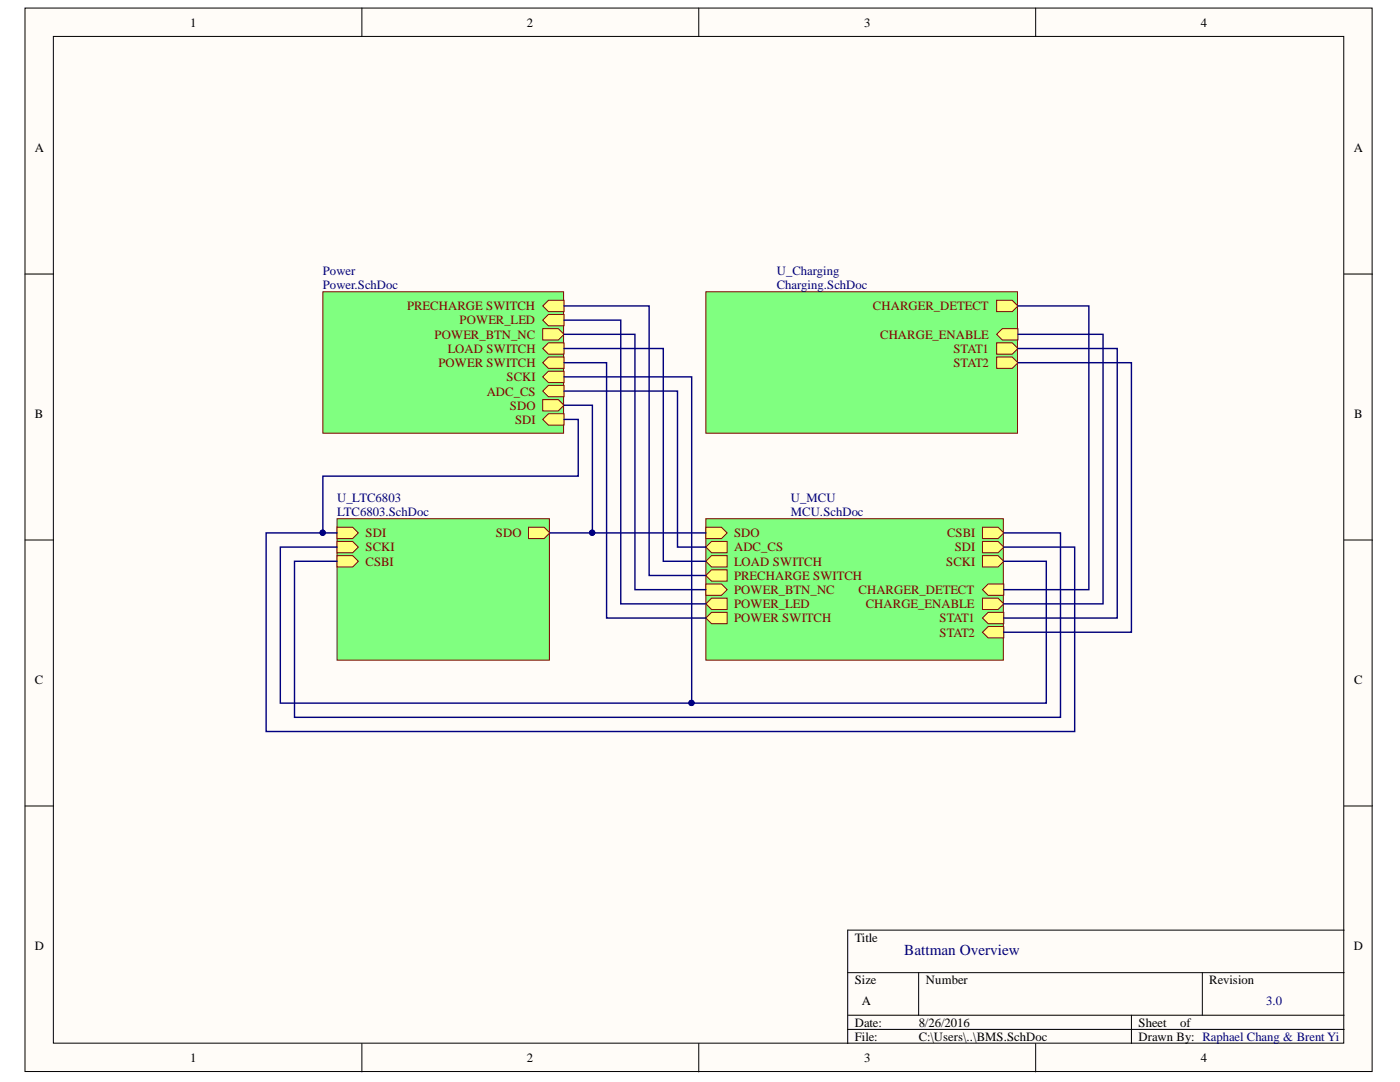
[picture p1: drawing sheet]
<svg xmlns="http://www.w3.org/2000/svg" width="279mm" height="216mm" viewBox="0 0 279 216" stroke-linecap="round" stroke-linejoin="round" font-family="sans-serif">
<g fill="#fffcf8" stroke="#000" stroke-width=".2">
<path d="M5 1.6h268.8v212.2h-268.8z"/>
<path d="M10.6 7.3h257.6v200.9h-257.6z"/>
</g>
<g fill="none" stroke="#000" stroke-width=".2">
<path d="M72.2 1.6v5.7M139.5 1.6v5.7M206.7 1.6v5.7M5 54.7h5.6M268.3 54.7h5.6M5 107.8h5.6M268.3 107.8h5.6M5 160.8h5.6M268.3 160.8h5.6M169.2 194.1h99.1M183.3 194.1v8.5M240 194.1v8.5"/>
<path d="M268.3 185.6h-99.1v22.6M72.2 208.2v5.7M139.5 208.2v5.7M169.2 202.6h99.1M169.2 205.4h99.1M206.7 208.2v5.7M225.8 202.6v5.6"/>
</g>
<path d="M67.3 103.5h42.3v28.2h-42.3z" fill="#80ff80" stroke="#800000" stroke-width=".2"/>
<path d="M67.3 105.2h3.1l1.1 1.1-1.1 1.2h-3.1z" fill-rule="evenodd" fill="#ffff80"/>
<path d="M67.3 105.2h3.1l1.1 1.1-1.1 1.2h-3.1z" fill="none" stroke="#800000" stroke-width=".2"/>
<path d="M67.3 108h3.1l1.1 1.2-1.1 1.1h-3.1z" fill-rule="evenodd" fill="#ffff80"/>
<path d="M67.3 108h3.1l1.1 1.2-1.1 1.1h-3.1z" fill="none" stroke="#800000" stroke-width=".2"/>
<path d="M105.5 105.2h3.1l1.1 1.1-1.1 1.2h-3.1z" fill-rule="evenodd" fill="#ffff80"/>
<path d="M105.5 105.2h3.1l1.1 1.1-1.1 1.2h-3.1z" fill="none" stroke="#800000" stroke-width=".2"/>
<path d="M67.3 110.9h3.1l1.1 1.1-1.1 1.1h-3.1z" fill-rule="evenodd" fill="#ffff80"/>
<path d="M67.3 110.9h3.1l1.1 1.1-1.1 1.1h-3.1z" fill="none" stroke="#800000" stroke-width=".2"/>
<path d="M140.9 103.5h59.3v28.2h-59.3z" fill="#80ff80" stroke="#800000" stroke-width=".2"/>
<path d="M196.1 105.2h3.1l1.1 1.1-1.1 1.2h-3.1z" fill-rule="evenodd" fill="#ffff80"/>
<path d="M196.1 105.2h3.1l1.1 1.1-1.1 1.2h-3.1z" fill="none" stroke="#800000" stroke-width=".2"/>
<path d="M196.1 108h3.1l1.1 1.2-1.1 1.1h-3.1z" fill-rule="evenodd" fill="#ffff80"/>
<path d="M196.1 108h3.1l1.1 1.2-1.1 1.1h-3.1z" fill="none" stroke="#800000" stroke-width=".2"/>
<path d="M140.9 105.2h3.1l1.1 1.1-1.1 1.2h-3.1z" fill-rule="evenodd" fill="#ffff80"/>
<path d="M140.9 105.2h3.1l1.1 1.1-1.1 1.2h-3.1z" fill="none" stroke="#800000" stroke-width=".2"/>
<path d="M196.1 110.9h3.1l1.1 1.1-1.1 1.1h-3.1z" fill-rule="evenodd" fill="#ffff80"/>
<path d="M196.1 110.9h3.1l1.1 1.1-1.1 1.1h-3.1z" fill="none" stroke="#800000" stroke-width=".2"/>
<path d="M196.1 117.7l1.1-1.2h3.1v2.3h-3.1z" fill-rule="evenodd" fill="#ffff80"/>
<path d="M196.1 117.7l1.1-1.2h3.1v2.3h-3.1z" fill="none" stroke="#800000" stroke-width=".2"/>
<path d="M196.1 119.4h3.1l1.1 1.1-1.1 1.1h-3.1z" fill-rule="evenodd" fill="#ffff80"/>
<path d="M196.1 119.4h3.1l1.1 1.1-1.1 1.1h-3.1z" fill="none" stroke="#800000" stroke-width=".2"/>
<path d="M196.1 123.3l1.1-1.1h3.1v2.3h-3.1z" fill-rule="evenodd" fill="#ffff80"/>
<path d="M196.1 123.3l1.1-1.1h3.1v2.3h-3.1z" fill="none" stroke="#800000" stroke-width=".2"/>
<path d="M196.1 126.2l1.1-1.2h3.1v2.3h-3.1z" fill-rule="evenodd" fill="#ffff80"/>
<path d="M196.1 126.2l1.1-1.2h3.1v2.3h-3.1z" fill="none" stroke="#800000" stroke-width=".2"/>
<path d="M140.9 109.2l1.1-1.2h3.1v2.3h-3.1z" fill-rule="evenodd" fill="#ffff80"/>
<path d="M140.9 109.2l1.1-1.2h3.1v2.3h-3.1z" fill="none" stroke="#800000" stroke-width=".2"/>
<path d="M140.9 112l1.1-1.1h3.1v2.2h-3.1z" fill-rule="evenodd" fill="#ffff80"/>
<path d="M140.9 112l1.1-1.1h3.1v2.2h-3.1z" fill="none" stroke="#800000" stroke-width=".2"/>
<path d="M140.9 114.8l1.1-1.1h3.1v2.3h-3.1z" fill-rule="evenodd" fill="#ffff80"/>
<path d="M140.9 114.8l1.1-1.1h3.1v2.3h-3.1z" fill="none" stroke="#800000" stroke-width=".2"/>
<path d="M140.9 116.5h3.1l1.1 1.2-1.1 1.1h-3.1z" fill-rule="evenodd" fill="#ffff80"/>
<path d="M140.9 116.5h3.1l1.1 1.2-1.1 1.1h-3.1z" fill="none" stroke="#800000" stroke-width=".2"/>
<path d="M140.9 120.5l1.1-1.1h3.1v2.2h-3.1z" fill-rule="evenodd" fill="#ffff80"/>
<path d="M140.9 120.5l1.1-1.1h3.1v2.2h-3.1z" fill="none" stroke="#800000" stroke-width=".2"/>
<path d="M140.9 123.3l1.1-1.1h3.1v2.3h-3.1z" fill-rule="evenodd" fill="#ffff80"/>
<path d="M140.9 123.3l1.1-1.1h3.1v2.3h-3.1z" fill="none" stroke="#800000" stroke-width=".2"/>
<path d="M140.9 58.2h62.2v28.2h-62.2z" fill="#80ff80" stroke="#800000" stroke-width=".2"/>
<path d="M198.9 59.9h3.1l1.2 1.1-1.2 1.2h-3.1z" fill-rule="evenodd" fill="#ffff80"/>
<path d="M198.9 59.9h3.1l1.2 1.1-1.2 1.2h-3.1z" fill="none" stroke="#800000" stroke-width=".2"/>
<path d="M198.9 66.7l1.1-1.1h3.2v2.2h-3.2z" fill-rule="evenodd" fill="#ffff80"/>
<path d="M198.9 66.7l1.1-1.1h3.2v2.2h-3.2z" fill="none" stroke="#800000" stroke-width=".2"/>
<path d="M198.9 68.4h3.1l1.2 1.1-1.2 1.2h-3.1z" fill-rule="evenodd" fill="#ffff80"/>
<path d="M198.9 68.4h3.1l1.2 1.1-1.2 1.2h-3.1z" fill="none" stroke="#800000" stroke-width=".2"/>
<path d="M198.9 71.2h3.1l1.2 1.2-1.2 1.1h-3.1z" fill-rule="evenodd" fill="#ffff80"/>
<path d="M198.9 71.2h3.1l1.2 1.2-1.2 1.1h-3.1z" fill="none" stroke="#800000" stroke-width=".2"/>
<path d="M64.4 58.2h48.1v28.2h-48.1z" fill="#80ff80" stroke="#800000" stroke-width=".2"/>
<path d="M108.3 61l1.1-1.1h3.2v2.3h-3.2z" fill-rule="evenodd" fill="#ffff80"/>
<path d="M108.3 61l1.1-1.1h3.2v2.3h-3.2z" fill="none" stroke="#800000" stroke-width=".2"/>
<path d="M108.3 63.9l1.1-1.2h3.2v2.3h-3.2z" fill-rule="evenodd" fill="#ffff80"/>
<path d="M108.3 63.9l1.1-1.2h3.2v2.3h-3.2z" fill="none" stroke="#800000" stroke-width=".2"/>
<path d="M108.3 65.6h3.1l1.2 1.1-1.2 1.1h-3.1z" fill-rule="evenodd" fill="#ffff80"/>
<path d="M108.3 65.6h3.1l1.2 1.1-1.2 1.1h-3.1z" fill="none" stroke="#800000" stroke-width=".2"/>
<path d="M108.3 69.5l1.1-1.1h3.2v2.3h-3.2z" fill-rule="evenodd" fill="#ffff80"/>
<path d="M108.3 69.5l1.1-1.1h3.2v2.3h-3.2z" fill="none" stroke="#800000" stroke-width=".2"/>
<path d="M108.3 72.4l1.1-1.2h3.2v2.3h-3.2z" fill-rule="evenodd" fill="#ffff80"/>
<path d="M108.3 72.4l1.1-1.2h3.2v2.3h-3.2z" fill="none" stroke="#800000" stroke-width=".2"/>
<path d="M108.3 75.2l1.1-1.1h3.2v2.2h-3.2z" fill-rule="evenodd" fill="#ffff80"/>
<path d="M108.3 75.2l1.1-1.1h3.2v2.2h-3.2z" fill="none" stroke="#800000" stroke-width=".2"/>
<path d="M108.3 78l1.1-1.1h3.2v2.3h-3.2z" fill-rule="evenodd" fill="#ffff80"/>
<path d="M108.3 78l1.1-1.1h3.2v2.3h-3.2z" fill="none" stroke="#800000" stroke-width=".2"/>
<path d="M108.3 79.7h3.1l1.2 1.2-1.2 1.1h-3.1z" fill-rule="evenodd" fill="#ffff80"/>
<path d="M108.3 79.7h3.1l1.2 1.2-1.2 1.1h-3.1z" fill="none" stroke="#800000" stroke-width=".2"/>
<path d="M108.3 83.7l1.1-1.1h3.2v2.2h-3.2z" fill-rule="evenodd" fill="#ffff80"/>
<path d="M108.3 83.7l1.1-1.1h3.2v2.2h-3.2z" fill="none" stroke="#800000" stroke-width=".2"/>
<g fill="none" stroke="#000080" stroke-width=".28">
<path d="M112.6 78h22.6v31.2h5.7M112.6 69.5h19.8v42.5h8.5M112.6 61h16.9v53.8h11.4M112.6 66.7h14.1v51h14.2M112.6 63.9h11.3v56.6h17M112.6 72.4h8.5v50.9h19.8M112.6 75.2h25.4v65.1M203.2 61h14.1v56.7h-17M203.2 66.7h16.9v53.8h-19.8M203.2 69.5h19.8v53.8h-22.7M203.2 72.4h22.6v53.8h-25.5M112.6 80.9h5.6v25.4"/>
<path d="M112.6 83.7h2.8v11.3h-51v11.3M67.3 106.3h-14.2v39.7h161.4v-36.8h-14.2M67.3 109.2h-11.4v31.1h152.9v-28.3h-8.5M109.7 106.3h31.2M200.3 106.3h11.3v36.8h-152.8v-31.1h8.5"/>
</g>
<g fill="#000080" stroke="#000080" stroke-width=".2">
<circle cx="64.4" cy="106.3" r=".52"/>
<circle cx="138" cy="140.3" r=".52"/>
<circle cx="118.2" cy="106.3" r=".52"/>
</g>
<text font-size="3" fill="#000080" x="180.5" y="190.6">Battman Overview</text>
<g font-size="2.5">
<text x="38" y="5.3">1</text>
<text x="105.2" y="5.3">2</text>
<text x="172.4" y="5.3">3</text>
<text x="239.6" y="5.3">4</text>
<text x="6.9" y="30.4">A</text>
<text x="270.2" y="30.4">A</text>
<text x="6.9" y="83.5">B</text>
<text x="270.2" y="83.5">B</text>
<text x="6.9" y="136.6">C</text>
<text x="270.2" y="136.6">C</text>
<text x="6.9" y="189.6">D</text>
<text x="170.6" y="187.9">Title</text>
<text x="270.2" y="189.6">D</text>
<text x="170.6" y="196.4">Size</text>
<text x="184.8" y="196.4">Number</text>
<text x="241.3" y="196.4">Revision</text>
<text x="172" y="200.6">A</text>
<text x="170.6" y="204.9">Date:</text>
<text x="170.6" y="207.6">File:</text>
<text x="183.4" y="204.9">8/26/2016</text>
<text x="183.4" y="207.6">C:\Users\..\BMS.SchDoc</text>
<text x="227.2" y="204.9">Sheet</text>
<text x="227.2" y="207.6">Drawn By: Raphael Chang &amp; Brent Yi</text>
<text x="235.5" y="204.9">of</text>
<text x="38" y="212">1</text>
<text x="105.2" y="212">2</text>
<text x="172.4" y="212">3</text>
<text x="239.6" y="212">4</text>
</g>
<g font-size="2.5" fill="#000080">
<text x="64.4" y="54.8">Power</text>
<text x="64.4" y="57.6">Power.SchDoc</text>
<text x="155" y="54.8">U_Charging</text>
<text x="155" y="57.6">Charging.SchDoc</text>
<text x="67.3" y="100.1">U_LTC6803</text>
<text x="157.8" y="100.1">U_MCU</text>
<text x="67.3" y="102.9">LTC6803.SchDoc</text>
<text x="157.8" y="102.9">MCU.SchDoc</text>
<text x="252.7" y="200.6">3.0</text>
</g>
<g font-size="2.5" fill="#800000">
<text x="81.2" y="61.9">PRECHARGE SWITCH</text>
<text x="91.7" y="64.7">POWER_LED</text>
<text x="174.2" y="61.9">CHARGER_DETECT</text>
<text x="86.7" y="67.6">POWER_BTN_NC</text>
<text x="89.4" y="70.4">LOAD SWITCH</text>
<text x="175.7" y="67.6">CHARGE_ENABLE</text>
<text x="190.3" y="70.4">STAT1</text>
<text x="87.5" y="73.3">POWER SWITCH</text>
<text x="101.1" y="76.1">SCKI</text>
<text x="190.3" y="73.3">STAT2</text>
<text x="97.1" y="78.9">ADC_CS</text>
<text x="101.8" y="81.7">SDO</text>
<text x="102.8" y="84.6">SDI</text>
<text x="73" y="107.2">SDI</text>
<text x="99" y="107.2">SDO</text>
<text x="146.5" y="107.2">SDO</text>
<text x="189" y="107.2">CSBI</text>
<text x="73" y="110">SCKI</text>
<text x="73" y="112.9">CSBI</text>
<text x="146.5" y="110">ADC_CS</text>
<text x="146.5" y="112.9">LOAD SWITCH</text>
<text x="188.8" y="112.9">SCKI</text>
<text x="190.5" y="110">SDI</text>
<text x="146.5" y="115.7">PRECHARGE SWITCH</text>
<text x="146.5" y="118.6">POWER_BTN_NC</text>
<text x="171.3" y="118.6">CHARGER_DETECT</text>
<text x="146.5" y="121.4">POWER_LED</text>
<text x="146.5" y="124.1">POWER SWITCH</text>
<text x="172.8" y="121.4">CHARGE_ENABLE</text>
<text x="187.5" y="124.1">STAT1</text>
<text x="187.5" y="127">STAT2</text>
</g>
</svg>
